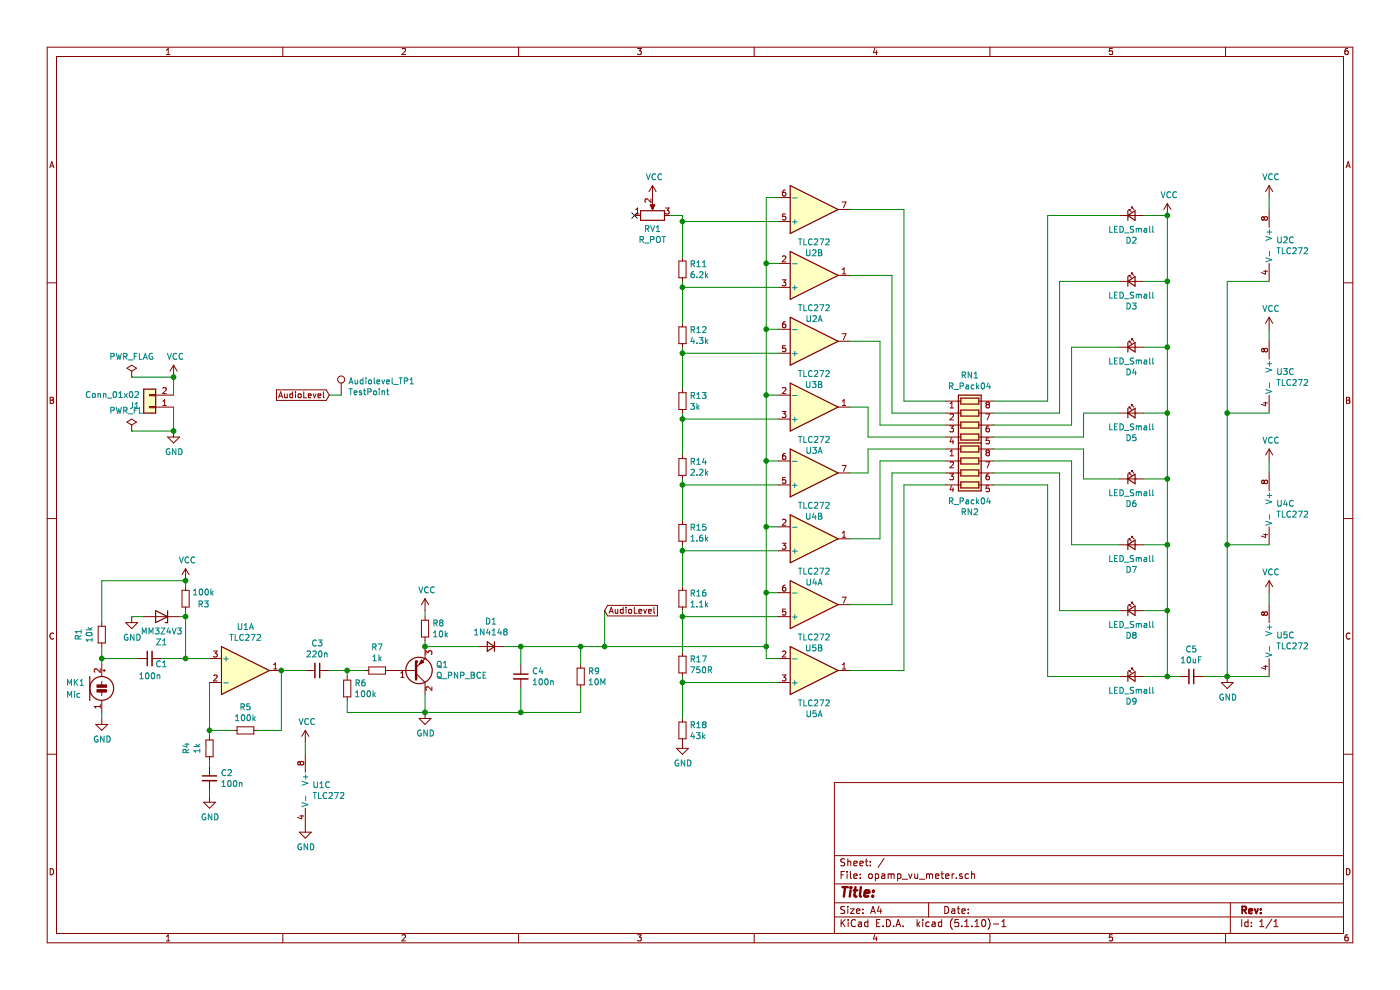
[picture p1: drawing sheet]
EESchema Schematic File Version 4
EELAYER 30 0
EELAYER END
$Descr A4 11693 8268
encoding utf-8
Sheet 1 1
Title ""
Date ""
Rev ""
Comp ""
Comment1 ""
Comment2 ""
Comment3 ""
Comment4 ""
$EndDescr
Connection ~ 1550 4850
Wire Wire Line
	1550 4900 1550 4850
Connection ~ 1550 5150
Wire Wire Line
	1550 5100 1550 5150
Wire Wire Line
	1550 5150 1550 5500
Wire Wire Line
	1550 5150 1500 5150
Wire Wire Line
	2900 5600 3050 5600
Connection ~ 2900 5600
Wire Wire Line
	2900 5650 2900 5600
Wire Wire Line
	2900 5850 2900 5950
Wire Wire Line
	2750 5600 2900 5600
Wire Wire Line
	3550 5100 3550 5150
$Comp
L power:VCC #PWR0122
U 1 1
P 3550 5100
F 0 "#PWR0122" H 3550 4950 50  0001 C CNN
F 1 "VCC" H 3565 5273 50  0000 C CNN
F 2 "" H 3550 5100 50  0001 C CNN
F 3 "" H 3550 5100 50  0001 C CNN
	1    3550 5100
	1    0    0    -1  
$EndComp
Wire Wire Line
	5050 5100 5050 5400
Text GLabel 5050 5100 2    50   Input ~ 0
AudioLevel
Connection ~ 4850 5400
Wire Wire Line
	4850 5400 5050 5400
Wire Wire Line
	4350 5400 4850 5400
Connection ~ 4350 5400
Wire Wire Line
	4350 5550 4350 5400
Wire Wire Line
	4350 5950 4850 5950
Connection ~ 4350 5950
Wire Wire Line
	4350 5750 4350 5950
Wire Wire Line
	4850 5750 4850 5950
Wire Wire Line
	4850 5400 4850 5550
Wire Wire Line
	4200 5400 4350 5400
Wire Wire Line
	3550 5950 4350 5950
Wire Wire Line
	1450 3400 1450 3600
$Comp
L power:GND #PWR0120
U 1 1
P 1450 3600
F 0 "#PWR0120" H 1450 3350 50  0001 C CNN
F 1 "GND" H 1455 3427 50  0000 C CNN
F 2 "" H 1450 3600 50  0001 C CNN
F 3 "" H 1450 3600 50  0001 C CNN
	1    1450 3600
	1    0    0    -1  
$EndComp
Wire Wire Line
	1450 3150 1450 3300
$Comp
L power:VCC #PWR0119
U 1 1
P 1450 3150
F 0 "#PWR0119" H 1450 3000 50  0001 C CNN
F 1 "VCC" H 1465 3323 50  0000 C CNN
F 2 "" H 1450 3150 50  0001 C CNN
F 3 "" H 1450 3150 50  0001 C CNN
	1    1450 3150
	1    0    0    -1  
$EndComp
$Comp
L power:GND #PWR0118
U 1 1
P 3550 5950
F 0 "#PWR0118" H 3550 5700 50  0001 C CNN
F 1 "GND" H 3555 5777 50  0000 C CNN
F 2 "" H 3550 5950 50  0001 C CNN
F 3 "" H 3550 5950 50  0001 C CNN
	1    3550 5950
	1    0    0    -1  
$EndComp
Connection ~ 3550 5950
Wire Wire Line
	3550 5950 3550 5800
Wire Wire Line
	2900 5950 3550 5950
Connection ~ 3550 5400
Wire Wire Line
	4000 5400 3550 5400
Wire Wire Line
	3550 5350 3550 5400
$Comp
L Device:D_Small D1
U 1 1
P 4100 5400
F 0 "D1" H 4100 5193 50  0000 C CNN
F 1 "1N4148" H 4100 5284 50  0000 C CNN
F 2 "Diode_SMD:D_SOD-123" V 4100 5400 50  0001 C CNN
F 3 "~" V 4100 5400 50  0001 C CNN
	1    4100 5400
	-1   0    0    1   
$EndComp
$Comp
L Device:R_Small R8
U 1 1
P 3550 5250
F 0 "R8" H 3609 5296 50  0000 L CNN
F 1 "10k" H 3609 5205 50  0000 L CNN
F 2 "Resistor_SMD:R_0805_2012Metric_Pad1.20x1.40mm_HandSolder" H 3550 5250 50  0001 C CNN
F 3 "~" H 3550 5250 50  0001 C CNN
	1    3550 5250
	1    0    0    -1  
$EndComp
$Comp
L Device:Q_PNP_BCE Q1
U 1 1
P 3450 5600
F 0 "Q1" H 3640 5554 50  0000 L CNN
F 1 "Q_PNP_BCE" H 3640 5645 50  0000 L CNN
F 2 "Package_TO_SOT_SMD:SOT-23" H 3650 5700 50  0001 C CNN
F 3 "~" H 3450 5600 50  0001 C CNN
	1    3450 5600
	1    0    0    1   
$EndComp
$Comp
L Device:R_Small R7
U 1 1
P 3150 5600
F 0 "R7" V 2954 5600 50  0000 C CNN
F 1 "1k" V 3045 5600 50  0000 C CNN
F 2 "Resistor_SMD:R_0805_2012Metric_Pad1.20x1.40mm_HandSolder" H 3150 5600 50  0001 C CNN
F 3 "~" H 3150 5600 50  0001 C CNN
	1    3150 5600
	0    1    1    0   
$EndComp
$Comp
L Device:R_Small R6
U 1 1
P 2900 5750
F 0 "R6" H 2959 5796 50  0000 L CNN
F 1 "100k" H 2959 5705 50  0000 L CNN
F 2 "Resistor_SMD:R_0805_2012Metric_Pad1.20x1.40mm_HandSolder" H 2900 5750 50  0001 C CNN
F 3 "~" H 2900 5750 50  0001 C CNN
	1    2900 5750
	1    0    0    -1  
$EndComp
Wire Wire Line
	850  5950 850  6000
$Comp
L power:GND #PWR0116
U 1 1
P 850 6000
F 0 "#PWR0116" H 850 5750 50  0001 C CNN
F 1 "GND" H 855 5827 50  0000 C CNN
F 2 "" H 850 6000 50  0001 C CNN
F 3 "" H 850 6000 50  0001 C CNN
	1    850  6000
	1    0    0    -1  
$EndComp
$Comp
L Connector_Generic:Conn_01x02 J1
U 1 1
P 1250 3400
F 0 "J1" H 1330 3392 50  0000 L CNN
F 1 "Conn_01x02" H 1330 3301 50  0000 L CNN
F 2 "TerminalBlock_Phoenix:TerminalBlock_Phoenix_MKDS-1,5-2-5.08_1x02_P5.08mm_Horizontal" H 1250 3400 50  0001 C CNN
F 3 "~" H 1250 3400 50  0001 C CNN
	1    1250 3400
	-1   0    0    1   
$EndComp
$Comp
L Device:C_Small C3
U 1 1
P 2650 5600
F 0 "C3" V 2421 5600 50  0000 C CNN
F 1 "220n" V 2512 5600 50  0000 C CNN
F 2 "Capacitor_SMD:C_0805_2012Metric_Pad1.18x1.45mm_HandSolder" H 2650 5600 50  0001 C CNN
F 3 "~" H 2650 5600 50  0001 C CNN
	1    2650 5600
	0    1    1    0   
$EndComp
$Comp
L power:GND #PWR0115
U 1 1
P 2550 6900
F 0 "#PWR0115" H 2550 6650 50  0001 C CNN
F 1 "GND" H 2555 6727 50  0000 C CNN
F 2 "" H 2550 6900 50  0001 C CNN
F 3 "" H 2550 6900 50  0001 C CNN
	1    2550 6900
	1    0    0    -1  
$EndComp
Wire Wire Line
	2550 6200 2550 6300
$Comp
L power:VCC #PWR0114
U 1 1
P 2550 6200
F 0 "#PWR0114" H 2550 6050 50  0001 C CNN
F 1 "VCC" H 2565 6373 50  0000 C CNN
F 2 "" H 2550 6200 50  0001 C CNN
F 3 "" H 2550 6200 50  0001 C CNN
	1    2550 6200
	1    0    0    -1  
$EndComp
$Comp
L Amplifier_Operational:TLC272 U1
U 3 1
P 2650 6600
F 0 "U1" H 2608 6646 50  0000 L CNN
F 1 "TLC272" H 2608 6555 50  0000 L CNN
F 2 "Package_SO:SOIC-8_3.9x4.9mm_P1.27mm" H 2650 6600 50  0001 C CNN
F 3 "http://www.ti.com/lit/ds/symlink/tlc272.pdf" H 2650 6600 50  0001 C CNN
	3    2650 6600
	1    0    0    -1  
$EndComp
Wire Wire Line
	2350 5600 2550 5600
Wire Wire Line
	850  5500 1150 5500
Connection ~ 1550 5500
Wire Wire Line
	1350 5500 1550 5500
Wire Wire Line
	850  4850 1550 4850
Wire Wire Line
	1550 5500 1750 5500
Wire Wire Line
	1200 5150 1100 5150
$Comp
L power:GND #PWR0113
U 1 1
P 1100 5150
F 0 "#PWR0113" H 1100 4900 50  0001 C CNN
F 1 "GND" H 1105 4977 50  0000 C CNN
F 2 "" H 1100 5150 50  0001 C CNN
F 3 "" H 1100 5150 50  0001 C CNN
	1    1100 5150
	1    0    0    -1  
$EndComp
Wire Wire Line
	850  5500 850  5550
Connection ~ 850  5500
$Comp
L Device:C_Small C1
U 1 1
P 1250 5500
F 0 "C1" V 1200 5350 50  0000 L CNN
F 1 "100n" V 1100 5400 50  0000 L CNN
F 2 "Capacitor_SMD:C_0805_2012Metric_Pad1.18x1.45mm_HandSolder" H 1250 5500 50  0001 C CNN
F 3 "~" H 1250 5500 50  0001 C CNN
	1    1250 5500
	0    -1   -1   0   
$EndComp
Wire Wire Line
	850  4850 850  5200
$Comp
L Device:R_Small R3
U 1 1
P 1550 5000
F 0 "R3" H 1400 5050 50  0000 C CNN
F 1 "100k" H 1400 4950 50  0000 C CNN
F 2 "Resistor_SMD:R_0805_2012Metric_Pad1.20x1.40mm_HandSolder" H 1550 5000 50  0001 C CNN
F 3 "~" H 1550 5000 50  0001 C CNN
	1    1550 5000
	-1   0    0    1   
$EndComp
$Comp
L power:VCC #PWR0112
U 1 1
P 1550 4850
F 0 "#PWR0112" H 1550 4700 50  0001 C CNN
F 1 "VCC" H 1565 5023 50  0000 C CNN
F 2 "" H 1550 4850 50  0001 C CNN
F 3 "" H 1550 4850 50  0001 C CNN
	1    1550 4850
	1    0    0    -1  
$EndComp
Wire Wire Line
	850  5400 850  5500
$Comp
L Device:R_Small R1
U 1 1
P 850 5300
F 0 "R1" V 654 5300 50  0000 C CNN
F 1 "10k" V 745 5300 50  0000 C CNN
F 2 "Resistor_SMD:R_0805_2012Metric_Pad1.20x1.40mm_HandSolder" H 850 5300 50  0001 C CNN
F 3 "~" H 850 5300 50  0001 C CNN
	1    850  5300
	1    0    0    -1  
$EndComp
$Comp
L Device:Microphone_Condenser MK1
U 1 1
P 850 5750
F 0 "MK1" H 550 5800 50  0000 L CNN
F 1 "Mic" H 550 5700 50  0000 L CNN
F 2 "SamacSys_Parts:CMA4544PFW" V 850 5850 50  0001 C CNN
F 3 "~" V 850 5850 50  0001 C CNN
	1    850  5750
	1    0    0    -1  
$EndComp
Connection ~ 1750 6100
Wire Wire Line
	1750 6100 1750 6150
Wire Wire Line
	1750 6350 1750 6400
Wire Wire Line
	1750 6100 1750 5700
Wire Wire Line
	2350 5600 2350 6100
Wire Wire Line
	1750 6650 1750 6600
$Comp
L power:GND #PWR0111
U 1 1
P 1750 6650
F 0 "#PWR0111" H 1750 6400 50  0001 C CNN
F 1 "GND" H 1755 6477 50  0000 C CNN
F 2 "" H 1750 6650 50  0001 C CNN
F 3 "" H 1750 6650 50  0001 C CNN
	1    1750 6650
	1    0    0    -1  
$EndComp
Wire Wire Line
	1950 6100 1750 6100
Wire Wire Line
	2350 6100 2150 6100
$Comp
L Device:C_Small C2
U 1 1
P 1750 6500
F 0 "C2" H 1842 6546 50  0000 L CNN
F 1 "100n" H 1842 6455 50  0000 L CNN
F 2 "Capacitor_SMD:C_0805_2012Metric_Pad1.18x1.45mm_HandSolder" H 1750 6500 50  0001 C CNN
F 3 "~" H 1750 6500 50  0001 C CNN
	1    1750 6500
	1    0    0    -1  
$EndComp
$Comp
L Device:R_Small R4
U 1 1
P 1750 6250
F 0 "R4" V 1554 6250 50  0000 C CNN
F 1 "1k" V 1645 6250 50  0000 C CNN
F 2 "Resistor_SMD:R_0805_2012Metric_Pad1.20x1.40mm_HandSolder" H 1750 6250 50  0001 C CNN
F 3 "~" H 1750 6250 50  0001 C CNN
	1    1750 6250
	1    0    0    -1  
$EndComp
$Comp
L Device:R_Small R5
U 1 1
P 2050 6100
F 0 "R5" V 1854 6100 50  0000 C CNN
F 1 "100k" V 1945 6100 50  0000 C CNN
F 2 "Resistor_SMD:R_0805_2012Metric_Pad1.20x1.40mm_HandSolder" H 2050 6100 50  0001 C CNN
F 3 "~" H 2050 6100 50  0001 C CNN
	1    2050 6100
	0    1    1    0   
$EndComp
$Comp
L Amplifier_Operational:TLC272 U2
U 1 1
P 6800 2300
F 0 "U2" H 6800 2667 50  0000 C CNN
F 1 "TLC272" H 6800 2576 50  0000 C CNN
F 2 "Package_SO:SOIC-8_3.9x4.9mm_P1.27mm" H 6800 2300 50  0001 C CNN
F 3 "http://www.ti.com/lit/ds/symlink/tlc272.pdf" H 6800 2300 50  0001 C CNN
	1    6800 2300
	1    0    0    1   
$EndComp
$Comp
L Amplifier_Operational:TLC272 U2
U 2 1
P 6800 1750
F 0 "U2" H 6800 2117 50  0000 C CNN
F 1 "TLC272" H 6800 2026 50  0000 C CNN
F 2 "Package_SO:SOIC-8_3.9x4.9mm_P1.27mm" H 6800 1750 50  0001 C CNN
F 3 "http://www.ti.com/lit/ds/symlink/tlc272.pdf" H 6800 1750 50  0001 C CNN
	2    6800 1750
	1    0    0    1   
$EndComp
$Comp
L Amplifier_Operational:TLC272 U3
U 1 1
P 6800 3400
F 0 "U3" H 6800 3767 50  0000 C CNN
F 1 "TLC272" H 6800 3676 50  0000 C CNN
F 2 "Package_SO:SOIC-8_3.9x4.9mm_P1.27mm" H 6800 3400 50  0001 C CNN
F 3 "http://www.ti.com/lit/ds/symlink/tlc272.pdf" H 6800 3400 50  0001 C CNN
	1    6800 3400
	1    0    0    1   
$EndComp
$Comp
L Amplifier_Operational:TLC272 U3
U 2 1
P 6800 2850
F 0 "U3" H 6800 3217 50  0000 C CNN
F 1 "TLC272" H 6800 3126 50  0000 C CNN
F 2 "Package_SO:SOIC-8_3.9x4.9mm_P1.27mm" H 6800 2850 50  0001 C CNN
F 3 "http://www.ti.com/lit/ds/symlink/tlc272.pdf" H 6800 2850 50  0001 C CNN
	2    6800 2850
	1    0    0    1   
$EndComp
$Comp
L Amplifier_Operational:TLC272 U4
U 1 1
P 6800 4500
F 0 "U4" H 6800 4867 50  0000 C CNN
F 1 "TLC272" H 6800 4776 50  0000 C CNN
F 2 "Package_SO:SOIC-8_3.9x4.9mm_P1.27mm" H 6800 4500 50  0001 C CNN
F 3 "http://www.ti.com/lit/ds/symlink/tlc272.pdf" H 6800 4500 50  0001 C CNN
	1    6800 4500
	1    0    0    1   
$EndComp
$Comp
L Amplifier_Operational:TLC272 U4
U 2 1
P 6800 3950
F 0 "U4" H 6800 4317 50  0000 C CNN
F 1 "TLC272" H 6800 4226 50  0000 C CNN
F 2 "Package_SO:SOIC-8_3.9x4.9mm_P1.27mm" H 6800 3950 50  0001 C CNN
F 3 "http://www.ti.com/lit/ds/symlink/tlc272.pdf" H 6800 3950 50  0001 C CNN
	2    6800 3950
	1    0    0    1   
$EndComp
$Comp
L Amplifier_Operational:TLC272 U5
U 1 1
P 6800 5600
F 0 "U5" H 6800 5967 50  0000 C CNN
F 1 "TLC272" H 6800 5876 50  0000 C CNN
F 2 "Package_SO:SOIC-8_3.9x4.9mm_P1.27mm" H 6800 5600 50  0001 C CNN
F 3 "http://www.ti.com/lit/ds/symlink/tlc272.pdf" H 6800 5600 50  0001 C CNN
	1    6800 5600
	1    0    0    1   
$EndComp
$Comp
L Amplifier_Operational:TLC272 U5
U 2 1
P 6800 5050
F 0 "U5" H 6800 5417 50  0000 C CNN
F 1 "TLC272" H 6800 5326 50  0000 C CNN
F 2 "Package_SO:SOIC-8_3.9x4.9mm_P1.27mm" H 6800 5050 50  0001 C CNN
F 3 "http://www.ti.com/lit/ds/symlink/tlc272.pdf" H 6800 5050 50  0001 C CNN
	2    6800 5050
	1    0    0    1   
$EndComp
$Comp
L Device:R_Small R11
U 1 1
P 5700 2250
F 0 "R11" H 5759 2296 50  0000 L CNN
F 1 "6.2k" H 5759 2205 50  0000 L CNN
F 2 "Resistor_SMD:R_0805_2012Metric_Pad1.20x1.40mm_HandSolder" H 5700 2250 50  0001 C CNN
F 3 "~" H 5700 2250 50  0001 C CNN
	1    5700 2250
	1    0    0    -1  
$EndComp
$Comp
L Device:R_Small R12
U 1 1
P 5700 2800
F 0 "R12" H 5759 2846 50  0000 L CNN
F 1 "4.3k" H 5759 2755 50  0000 L CNN
F 2 "Resistor_SMD:R_0805_2012Metric_Pad1.20x1.40mm_HandSolder" H 5700 2800 50  0001 C CNN
F 3 "~" H 5700 2800 50  0001 C CNN
	1    5700 2800
	1    0    0    -1  
$EndComp
Wire Wire Line
	6500 1850 5700 1850
Wire Wire Line
	5700 1800 5700 1850
Connection ~ 5700 1850
Wire Wire Line
	5700 1850 5700 2150
Wire Wire Line
	6500 2400 5700 2400
Wire Wire Line
	5700 2400 5700 2350
Wire Wire Line
	5700 2400 5700 2700
Connection ~ 5700 2400
Wire Wire Line
	5700 2900 5700 2950
Wire Wire Line
	5700 2950 6500 2950
$Comp
L Device:R_Small R13
U 1 1
P 5700 3350
F 0 "R13" H 5759 3396 50  0000 L CNN
F 1 "3k" H 5759 3305 50  0000 L CNN
F 2 "Resistor_SMD:R_0805_2012Metric_Pad1.20x1.40mm_HandSolder" H 5700 3350 50  0001 C CNN
F 3 "~" H 5700 3350 50  0001 C CNN
	1    5700 3350
	1    0    0    -1  
$EndComp
$Comp
L Device:R_Small R14
U 1 1
P 5700 3900
F 0 "R14" H 5759 3946 50  0000 L CNN
F 1 "2.2k" H 5759 3855 50  0000 L CNN
F 2 "Resistor_SMD:R_0805_2012Metric_Pad1.20x1.40mm_HandSolder" H 5700 3900 50  0001 C CNN
F 3 "~" H 5700 3900 50  0001 C CNN
	1    5700 3900
	1    0    0    -1  
$EndComp
$Comp
L Device:R_Small R15
U 1 1
P 5700 4450
F 0 "R15" H 5759 4496 50  0000 L CNN
F 1 "1.6k" H 5759 4405 50  0000 L CNN
F 2 "Resistor_SMD:R_0805_2012Metric_Pad1.20x1.40mm_HandSolder" H 5700 4450 50  0001 C CNN
F 3 "~" H 5700 4450 50  0001 C CNN
	1    5700 4450
	1    0    0    -1  
$EndComp
Wire Wire Line
	6500 3500 5700 3500
Wire Wire Line
	5700 3450 5700 3500
Connection ~ 5700 3500
Wire Wire Line
	5700 3500 5700 3800
Wire Wire Line
	6500 4050 5700 4050
Wire Wire Line
	5700 4050 5700 4000
Wire Wire Line
	5700 4050 5700 4350
Connection ~ 5700 4050
Wire Wire Line
	5700 4550 5700 4600
Wire Wire Line
	5700 4600 6500 4600
$Comp
L Device:R_Small R16
U 1 1
P 5700 5000
F 0 "R16" H 5759 5046 50  0000 L CNN
F 1 "1.1k" H 5759 4955 50  0000 L CNN
F 2 "Resistor_SMD:R_0805_2012Metric_Pad1.20x1.40mm_HandSolder" H 5700 5000 50  0001 C CNN
F 3 "~" H 5700 5000 50  0001 C CNN
	1    5700 5000
	1    0    0    -1  
$EndComp
$Comp
L Device:R_Small R17
U 1 1
P 5700 5550
F 0 "R17" H 5759 5596 50  0000 L CNN
F 1 "750R" H 5759 5505 50  0000 L CNN
F 2 "Resistor_SMD:R_0805_2012Metric_Pad1.20x1.40mm_HandSolder" H 5700 5550 50  0001 C CNN
F 3 "~" H 5700 5550 50  0001 C CNN
	1    5700 5550
	1    0    0    -1  
$EndComp
Wire Wire Line
	6500 5150 5700 5150
Wire Wire Line
	5700 5100 5700 5150
Connection ~ 5700 5150
Wire Wire Line
	5700 5150 5700 5450
Wire Wire Line
	6500 5700 5700 5700
Wire Wire Line
	5700 5700 5700 5650
Wire Wire Line
	5700 5700 5700 6000
Connection ~ 5700 5700
Wire Wire Line
	5700 4900 5700 4600
Connection ~ 5700 4600
Wire Wire Line
	5700 3250 5700 2950
Connection ~ 5700 2950
Wire Wire Line
	6500 1650 6400 1650
Wire Wire Line
	6400 1650 6400 2200
Wire Wire Line
	6400 2200 6500 2200
Wire Wire Line
	6400 2200 6400 2750
Wire Wire Line
	6400 2750 6500 2750
Connection ~ 6400 2200
Wire Wire Line
	6400 2750 6400 3300
Wire Wire Line
	6400 3300 6500 3300
Connection ~ 6400 2750
Wire Wire Line
	6400 3300 6400 3850
Wire Wire Line
	6400 3850 6500 3850
Connection ~ 6400 3300
Wire Wire Line
	6400 3850 6400 4400
Wire Wire Line
	6400 4400 6500 4400
Connection ~ 6400 3850
Wire Wire Line
	6400 4400 6400 4950
Wire Wire Line
	6400 4950 6500 4950
Connection ~ 6400 4400
Wire Wire Line
	6400 5500 6500 5500
Connection ~ 6400 4950
$Comp
L Device:R_Small R18
U 1 1
P 5700 6100
F 0 "R18" H 5759 6146 50  0000 L CNN
F 1 "43k" H 5759 6055 50  0000 L CNN
F 2 "Resistor_SMD:R_0805_2012Metric_Pad1.20x1.40mm_HandSolder" H 5700 6100 50  0001 C CNN
F 3 "~" H 5700 6100 50  0001 C CNN
	1    5700 6100
	1    0    0    -1  
$EndComp
$Comp
L power:GND #PWR0105
U 1 1
P 5700 6200
F 0 "#PWR0105" H 5700 5950 50  0001 C CNN
F 1 "GND" H 5705 6027 50  0000 C CNN
F 2 "" H 5700 6200 50  0001 C CNN
F 3 "" H 5700 6200 50  0001 C CNN
	1    5700 6200
	1    0    0    -1  
$EndComp
Wire Wire Line
	10250 2350 10600 2350
Wire Wire Line
	10250 3450 10600 3450
Wire Wire Line
	10250 4550 10600 4550
Wire Wire Line
	10250 5650 10600 5650
Wire Wire Line
	10600 4950 10600 5050
$Comp
L power:VCC #PWR0109
U 1 1
P 10600 4950
F 0 "#PWR0109" H 10600 4800 50  0001 C CNN
F 1 "VCC" H 10615 5123 50  0000 C CNN
F 2 "" H 10600 4950 50  0001 C CNN
F 3 "" H 10600 4950 50  0001 C CNN
	1    10600 4950
	1    0    0    -1  
$EndComp
Wire Wire Line
	10600 3850 10600 3950
$Comp
L power:VCC #PWR0108
U 1 1
P 10600 3850
F 0 "#PWR0108" H 10600 3700 50  0001 C CNN
F 1 "VCC" H 10615 4023 50  0000 C CNN
F 2 "" H 10600 3850 50  0001 C CNN
F 3 "" H 10600 3850 50  0001 C CNN
	1    10600 3850
	1    0    0    -1  
$EndComp
Wire Wire Line
	10600 2750 10600 2850
$Comp
L power:VCC #PWR0107
U 1 1
P 10600 2750
F 0 "#PWR0107" H 10600 2600 50  0001 C CNN
F 1 "VCC" H 10615 2923 50  0000 C CNN
F 2 "" H 10600 2750 50  0001 C CNN
F 3 "" H 10600 2750 50  0001 C CNN
	1    10600 2750
	1    0    0    -1  
$EndComp
Wire Wire Line
	10600 1650 10600 1750
$Comp
L power:VCC #PWR0106
U 1 1
P 10600 1650
F 0 "#PWR0106" H 10600 1500 50  0001 C CNN
F 1 "VCC" H 10615 1823 50  0000 C CNN
F 2 "" H 10600 1650 50  0001 C CNN
F 3 "" H 10600 1650 50  0001 C CNN
	1    10600 1650
	1    0    0    -1  
$EndComp
$Comp
L Device:LED_Small D9
U 1 1
P 9450 5650
F 0 "D9" H 9450 5443 50  0000 C CNN
F 1 "LED_Small" H 9450 5534 50  0000 C CNN
F 2 "LED_SMD:LED_0805_2012Metric_Pad1.15x1.40mm_HandSolder" V 9450 5650 50  0001 C CNN
F 3 "~" V 9450 5650 50  0001 C CNN
	1    9450 5650
	1    0    0    -1  
$EndComp
$Comp
L Device:LED_Small D8
U 1 1
P 9450 5100
F 0 "D8" H 9450 4893 50  0000 C CNN
F 1 "LED_Small" H 9450 4984 50  0000 C CNN
F 2 "LED_SMD:LED_0805_2012Metric_Pad1.15x1.40mm_HandSolder" V 9450 5100 50  0001 C CNN
F 3 "~" V 9450 5100 50  0001 C CNN
	1    9450 5100
	1    0    0    -1  
$EndComp
$Comp
L Device:LED_Small D7
U 1 1
P 9450 4550
F 0 "D7" H 9450 4343 50  0000 C CNN
F 1 "LED_Small" H 9450 4434 50  0000 C CNN
F 2 "LED_SMD:LED_0805_2012Metric_Pad1.15x1.40mm_HandSolder" V 9450 4550 50  0001 C CNN
F 3 "~" V 9450 4550 50  0001 C CNN
	1    9450 4550
	1    0    0    -1  
$EndComp
$Comp
L Device:LED_Small D6
U 1 1
P 9450 4000
F 0 "D6" H 9450 3793 50  0000 C CNN
F 1 "LED_Small" H 9450 3884 50  0000 C CNN
F 2 "LED_SMD:LED_0805_2012Metric_Pad1.15x1.40mm_HandSolder" V 9450 4000 50  0001 C CNN
F 3 "~" V 9450 4000 50  0001 C CNN
	1    9450 4000
	1    0    0    -1  
$EndComp
$Comp
L Device:LED_Small D5
U 1 1
P 9450 3450
F 0 "D5" H 9450 3243 50  0000 C CNN
F 1 "LED_Small" H 9450 3334 50  0000 C CNN
F 2 "LED_SMD:LED_0805_2012Metric_Pad1.15x1.40mm_HandSolder" V 9450 3450 50  0001 C CNN
F 3 "~" V 9450 3450 50  0001 C CNN
	1    9450 3450
	1    0    0    -1  
$EndComp
$Comp
L Device:LED_Small D4
U 1 1
P 9450 2900
F 0 "D4" H 9450 2693 50  0000 C CNN
F 1 "LED_Small" H 9450 2784 50  0000 C CNN
F 2 "LED_SMD:LED_0805_2012Metric_Pad1.15x1.40mm_HandSolder" V 9450 2900 50  0001 C CNN
F 3 "~" V 9450 2900 50  0001 C CNN
	1    9450 2900
	1    0    0    -1  
$EndComp
$Comp
L Amplifier_Operational:TLC272 U5
U 3 1
P 10700 5350
F 0 "U5" H 10658 5396 50  0000 L CNN
F 1 "TLC272" H 10658 5305 50  0000 L CNN
F 2 "Package_SO:SOIC-8_3.9x4.9mm_P1.27mm" H 10700 5350 50  0001 C CNN
F 3 "http://www.ti.com/lit/ds/symlink/tlc272.pdf" H 10700 5350 50  0001 C CNN
	3    10700 5350
	1    0    0    -1  
$EndComp
$Comp
L Amplifier_Operational:TLC272 U4
U 3 1
P 10700 4250
F 0 "U4" H 10658 4296 50  0000 L CNN
F 1 "TLC272" H 10658 4205 50  0000 L CNN
F 2 "Package_SO:SOIC-8_3.9x4.9mm_P1.27mm" H 10700 4250 50  0001 C CNN
F 3 "http://www.ti.com/lit/ds/symlink/tlc272.pdf" H 10700 4250 50  0001 C CNN
	3    10700 4250
	1    0    0    -1  
$EndComp
$Comp
L Amplifier_Operational:TLC272 U3
U 3 1
P 10700 3150
F 0 "U3" H 10658 3196 50  0000 L CNN
F 1 "TLC272" H 10658 3105 50  0000 L CNN
F 2 "Package_SO:SOIC-8_3.9x4.9mm_P1.27mm" H 10700 3150 50  0001 C CNN
F 3 "http://www.ti.com/lit/ds/symlink/tlc272.pdf" H 10700 3150 50  0001 C CNN
	3    10700 3150
	1    0    0    -1  
$EndComp
$Comp
L Amplifier_Operational:TLC272 U2
U 3 1
P 10700 2050
F 0 "U2" H 10658 2096 50  0000 L CNN
F 1 "TLC272" H 10658 2005 50  0000 L CNN
F 2 "Package_SO:SOIC-8_3.9x4.9mm_P1.27mm" H 10700 2050 50  0001 C CNN
F 3 "http://www.ti.com/lit/ds/symlink/tlc272.pdf" H 10700 2050 50  0001 C CNN
	3    10700 2050
	1    0    0    -1  
$EndComp
$Comp
L Device:LED_Small D3
U 1 1
P 9450 2350
F 0 "D3" H 9450 2143 50  0000 C CNN
F 1 "LED_Small" H 9450 2234 50  0000 C CNN
F 2 "LED_SMD:LED_0805_2012Metric_Pad1.15x1.40mm_HandSolder" V 9450 2350 50  0001 C CNN
F 3 "~" V 9450 2350 50  0001 C CNN
	1    9450 2350
	1    0    0    -1  
$EndComp
Wire Wire Line
	7550 3350 7550 1750
Wire Wire Line
	7450 3450 7450 2300
Wire Wire Line
	7450 2300 7100 2300
Wire Wire Line
	7350 3550 7350 2850
Wire Wire Line
	7350 2850 7100 2850
Wire Wire Line
	7250 3650 7250 3400
Wire Wire Line
	7250 3400 7100 3400
Wire Wire Line
	7250 3750 7250 3950
Wire Wire Line
	7250 3950 7100 3950
Wire Wire Line
	7350 3850 7350 4500
Wire Wire Line
	7350 4500 7100 4500
Wire Wire Line
	7450 3950 7450 5050
Wire Wire Line
	7450 5050 7100 5050
Wire Wire Line
	7550 4050 7550 5600
Wire Wire Line
	7550 5600 7100 5600
$Comp
L power:GND #PWR02
U 1 1
P 10250 5650
F 0 "#PWR02" H 10250 5400 50  0001 C CNN
F 1 "GND" H 10255 5477 50  0000 C CNN
F 2 "" H 10250 5650 50  0001 C CNN
F 3 "" H 10250 5650 50  0001 C CNN
	1    10250 5650
	1    0    0    -1  
$EndComp
Wire Wire Line
	10250 2350 10250 3450
Connection ~ 10250 3450
Connection ~ 10250 4550
Wire Wire Line
	10250 4550 10250 5650
$Comp
L power:PWR_FLAG #FLG01
U 1 1
P 1100 3150
F 0 "#FLG01" H 1100 3225 50  0001 C CNN
F 1 "PWR_FLAG" H 1100 3323 50  0000 C CNN
F 2 "" H 1100 3150 50  0001 C CNN
F 3 "~" H 1100 3150 50  0001 C CNN
	1    1100 3150
	1    0    0    -1  
$EndComp
$Comp
L power:PWR_FLAG #FLG02
U 1 1
P 1100 3600
F 0 "#FLG02" H 1100 3675 50  0001 C CNN
F 1 "PWR_FLAG" H 1100 3773 50  0000 C CNN
F 2 "" H 1100 3600 50  0001 C CNN
F 3 "~" H 1100 3600 50  0001 C CNN
	1    1100 3600
	1    0    0    -1  
$EndComp
Wire Wire Line
	1100 3150 1450 3150
Connection ~ 1450 3150
Wire Wire Line
	1100 3600 1450 3600
Connection ~ 1450 3600
Connection ~ 10250 5650
Wire Wire Line
	10250 3450 10250 4550
Wire Wire Line
	7550 1750 7100 1750
$Comp
L Device:LED_Small D2
U 1 1
P 9450 1800
F 0 "D2" H 9450 1593 50  0000 C CNN
F 1 "LED_Small" H 9450 1684 50  0000 C CNN
F 2 "LED_SMD:LED_0805_2012Metric_Pad1.15x1.40mm_HandSolder" V 9450 1800 50  0001 C CNN
F 3 "~" V 9450 1800 50  0001 C CNN
	1    9450 1800
	1    0    0    -1  
$EndComp
$Comp
L power:VCC #PWR03
U 1 1
P 9750 1800
F 0 "#PWR03" H 9750 1650 50  0001 C CNN
F 1 "VCC" H 9765 1973 50  0000 C CNN
F 2 "" H 9750 1800 50  0001 C CNN
F 3 "" H 9750 1800 50  0001 C CNN
	1    9750 1800
	1    0    0    -1  
$EndComp
$Comp
L Device:C_Small C5
U 1 1
P 9950 5650
F 0 "C5" V 9721 5650 50  0000 C CNN
F 1 "10uF" V 9812 5650 50  0000 C CNN
F 2 "Capacitor_SMD:C_0805_2012Metric_Pad1.18x1.45mm_HandSolder" H 9950 5650 50  0001 C CNN
F 3 "~" H 9950 5650 50  0001 C CNN
	1    9950 5650
	0    1    1    0   
$EndComp
$Comp
L Amplifier_Operational:TLC272 U1
U 1 1
P 2050 5600
F 0 "U1" H 2050 5967 50  0000 C CNN
F 1 "TLC272" H 2050 5876 50  0000 C CNN
F 2 "Package_SO:SOIC-8_3.9x4.9mm_P1.27mm" H 2050 5600 50  0001 C CNN
F 3 "http://www.ti.com/lit/ds/symlink/tlc272.pdf" H 2050 5600 50  0001 C CNN
	1    2050 5600
	1    0    0    -1  
$EndComp
Connection ~ 2350 5600
Connection ~ 5050 5400
Wire Wire Line
	6400 4950 6400 5400
Wire Wire Line
	5050 5400 6400 5400
Connection ~ 6400 5400
Wire Wire Line
	6400 5400 6400 5500
Wire Wire Line
	9550 1800 9750 1800
Wire Wire Line
	9750 5650 9550 5650
Wire Wire Line
	9550 5100 9750 5100
Connection ~ 9750 5100
Wire Wire Line
	9750 5100 9750 5650
Wire Wire Line
	9550 4550 9750 4550
Wire Wire Line
	9750 1800 9750 2350
Connection ~ 9750 4550
Wire Wire Line
	9750 4550 9750 5100
Wire Wire Line
	9550 4000 9750 4000
Connection ~ 9750 4000
Wire Wire Line
	9750 4000 9750 4550
Wire Wire Line
	9550 3450 9750 3450
Connection ~ 9750 3450
Wire Wire Line
	9750 3450 9750 4000
Wire Wire Line
	9550 2900 9750 2900
Connection ~ 9750 2900
Wire Wire Line
	9750 2900 9750 3450
Wire Wire Line
	9550 2350 9750 2350
Connection ~ 9750 2350
Wire Wire Line
	9750 2350 9750 2900
Wire Wire Line
	8750 4050 8750 5650
Wire Wire Line
	8850 3950 8850 5100
Wire Wire Line
	8950 3850 8950 4550
Wire Wire Line
	9050 3750 9050 4000
Wire Wire Line
	9050 3650 9050 3450
Wire Wire Line
	8950 3550 8950 2900
Wire Wire Line
	8850 3450 8850 2350
Wire Wire Line
	8750 3350 8750 1800
Connection ~ 9750 1800
Wire Wire Line
	9750 5650 9850 5650
Connection ~ 9750 5650
Wire Wire Line
	9350 3450 9050 3450
Wire Wire Line
	9350 2900 8950 2900
Wire Wire Line
	9350 2350 8850 2350
Wire Wire Line
	9350 1800 8750 1800
Wire Wire Line
	9350 4000 9050 4000
Wire Wire Line
	9350 4550 8950 4550
Wire Wire Line
	9350 5100 8850 5100
Wire Wire Line
	9350 5650 8750 5650
Wire Wire Line
	10050 5650 10250 5650
Text GLabel 2750 3300 0    50   Input ~ 0
AudioLevel
Wire Wire Line
	2850 3300 2750 3300
$Comp
L Connector:TestPoint Audiolevel_TP1
U 1 1
P 2850 3300
F 0 "Audiolevel_TP1" H 2908 3418 50  0000 L CNN
F 1 "TestPoint" H 2908 3327 50  0000 L CNN
F 2 "TestPoint:TestPoint_Pad_D1.5mm" H 3050 3300 50  0001 C CNN
F 3 "~" H 3050 3300 50  0001 C CNN
	1    2850 3300
	1    0    0    -1  
$EndComp
$Comp
L Device:R_Small R9
U 1 1
P 4850 5650
F 0 "R9" H 4909 5696 50  0000 L CNN
F 1 "10M" H 4909 5605 50  0000 L CNN
F 2 "Resistor_SMD:R_0805_2012Metric_Pad1.20x1.40mm_HandSolder" H 4850 5650 50  0001 C CNN
F 3 "~" H 4850 5650 50  0001 C CNN
	1    4850 5650
	1    0    0    -1  
$EndComp
$Comp
L Device:C_Small C4
U 1 1
P 4350 5650
F 0 "C4" H 4442 5696 50  0000 L CNN
F 1 "100n" H 4442 5605 50  0000 L CNN
F 2 "Capacitor_SMD:C_0805_2012Metric_Pad1.18x1.45mm_HandSolder" H 4350 5650 50  0001 C CNN
F 3 "~" H 4350 5650 50  0001 C CNN
	1    4350 5650
	1    0    0    -1  
$EndComp
Wire Wire Line
	5600 1800 5700 1800
$Comp
L Device:R_POT RV1
U 1 1
P 5450 1800
F 0 "RV1" V 5335 1800 50  0000 C CNN
F 1 "R_POT" V 5244 1800 50  0000 C CNN
F 2 "Potentiometer_SMD:Potentiometer_Bourns_TC33X_Vertical" H 5450 1800 50  0001 C CNN
F 3 "~" H 5450 1800 50  0001 C CNN
	1    5450 1800
	0    -1   -1   0   
$EndComp
$Comp
L power:VCC #PWR01
U 1 1
P 5450 1650
F 0 "#PWR01" H 5450 1500 50  0001 C CNN
F 1 "VCC" H 5465 1823 50  0000 C CNN
F 2 "" H 5450 1650 50  0001 C CNN
F 3 "" H 5450 1650 50  0001 C CNN
	1    5450 1650
	1    0    0    -1  
$EndComp
NoConn ~ 5300 1800
$Comp
L Device:R_Pack04 RN1
U 1 1
P 8100 3550
F 0 "RN1" V 7683 3550 50  0000 C CNN
F 1 "R_Pack04" V 7774 3550 50  0000 C CNN
F 2 "Resistor_SMD:R_Array_Convex_4x1206" V 8375 3550 50  0001 C CNN
F 3 "~" H 8100 3550 50  0001 C CNN
	1    8100 3550
	0    1    1    0   
$EndComp
$Comp
L Device:R_Pack04 RN2
U 1 1
P 8100 3950
F 0 "RN2" V 8425 3950 50  0000 C CNN
F 1 "R_Pack04" V 8334 3950 50  0000 C CNN
F 2 "Resistor_SMD:R_Array_Convex_4x1206" V 8375 3950 50  0001 C CNN
F 3 "~" H 8100 3950 50  0001 C CNN
	1    8100 3950
	0    1    1    0   
$EndComp
Wire Wire Line
	7550 3350 7900 3350
Wire Wire Line
	7450 3450 7900 3450
Wire Wire Line
	7350 3550 7900 3550
Wire Wire Line
	7250 3650 7900 3650
Wire Wire Line
	7250 3750 7900 3750
Wire Wire Line
	7350 3850 7900 3850
Wire Wire Line
	7450 3950 7900 3950
Wire Wire Line
	7550 4050 7900 4050
Wire Wire Line
	8300 4050 8750 4050
Wire Wire Line
	8300 3950 8850 3950
Wire Wire Line
	8300 3850 8950 3850
Wire Wire Line
	8300 3750 9050 3750
Wire Wire Line
	8300 3650 9050 3650
Wire Wire Line
	8300 3550 8950 3550
Wire Wire Line
	8300 3450 8850 3450
Wire Wire Line
	8300 3350 8750 3350
$Comp
L Diode:MM3Zxx Z1
U 1 1
P 1350 5150
F 0 "Z1" H 1350 5367 50  0000 C CNN
F 1 "MM3Z4V3" H 1350 5276 50  0000 C CNN
F 2 "Diode_SMD:D_SOD-123F" H 1350 4975 50  0001 C CNN
F 3 "https://diotec.com/tl_files/diotec/files/pdf/datasheets/mm3z2v4.pdf" H 1350 5150 50  0001 C CNN
	1    1350 5150
	-1   0    0    1   
$EndComp
$EndSCHEMATC
